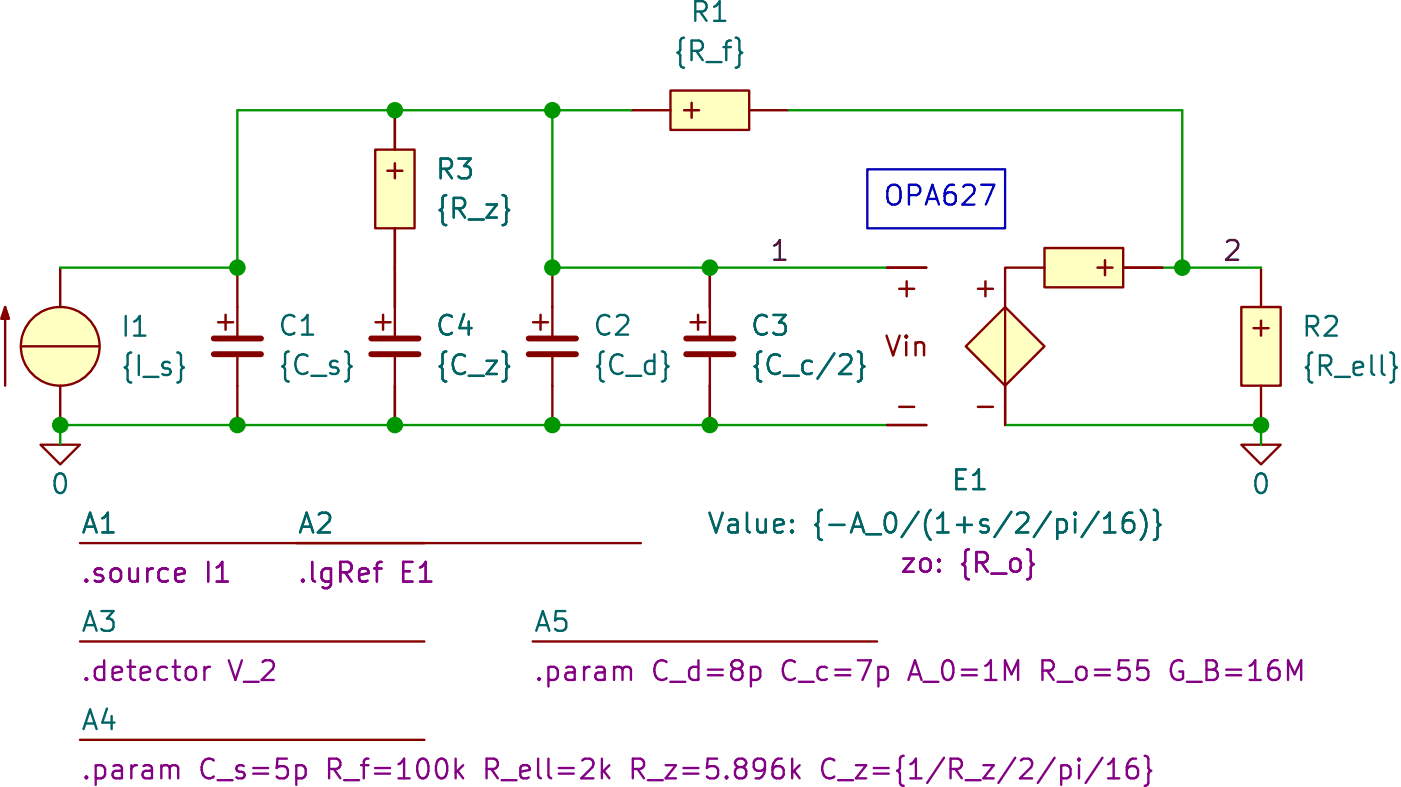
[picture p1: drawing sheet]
(kicad_sch
 (version 20231120)
 (generator "eeschema")
 (generator_version "8.0")
 (paper "A4")
 (title_block
  (title "transimpedancePZcancel"))
 (lib_symbols
  (symbol "SLiCAP:C"
   (pin_numbers hide)
   (pin_names
    (offset 1.016) hide) (exclude_from_sim no) (in_bom yes) (on_board yes)
   (property "Reference" "C?" (at 2.54 3.81 0) (effects (font (size 1.27 1.27)) (justify left)))
   (property "Value" "?" (at 2.54 1.27 0) (show_name) (effects (font (size 1.27 1.27)) (justify left)))
   (property "Footprint" "" (at 2.54 -1.27 0) (effects (font (size 1.27 1.27)) (hide yes)))
   (property "Datasheet" "" (at 2.54 -1.27 0) (effects (font (size 1.27 1.27)) (hide yes)))
   (property "Description" "Capacitor" (at 7.112 -6.096 0) (effects (font (size 1.27 1.27)) (hide yes)))
   (property "model" "C" (at 2.54 -3.81 0) (show_name) (effects (font (size 1.27 1.27)) (justify left) (hide yes)))
   (property "vinit" "0" (at 2.54 -1.27 0) (show_name) (effects (font (size 1.27 1.27)) (justify left)))
   (symbol "C_0_0"
    (text "+" (at -0.762 1.651 0) (effects (font (size 1.27 1.27)))))
   (symbol "C_0_1"
    (polyline (pts (xy -1.524 -0.508) (xy 1.524 -0.508)) (stroke (width 0.381) (type solid)) (fill (type none)))
    (polyline (pts (xy -1.524 0.508) (xy 1.524 0.508)) (stroke (width 0.381) (type solid)) (fill (type none)))
    (polyline (pts (xy 0 -2.54) (xy 0 -0.508)) (stroke (width 0) (type solid)) (fill (type none)))
    (polyline (pts (xy 0 2.54) (xy 0 0.508)) (stroke (width 0) (type solid)) (fill (type none))))
   (symbol "C_1_0"
    (pin passive line (at 0 5.08 270) (length 2.54) (name "1" (effects (font (size 1.27 1.27)))) (number "1" (effects (font (size 1.27 1.27)))))
    (pin passive line (at 0 -5.08 90) (length 2.54) (name "2" (effects (font (size 1.27 1.27)))) (number "2" (effects (font (size 1.27 1.27)))))))
  (symbol "SLiCAP:Command"
   (pin_numbers hide)
   (pin_names
    (offset 0) hide) (exclude_from_sim no) (in_bom yes) (on_board yes)
   (property "Reference" "A?" (at 0 1.27 0) (do_not_autoplace) (effects (font (size 1.27 1.27)) (justify left)))
   (property "Value" "" (at 0 -0.635 0) (effects (font (size 1.27 1.27)) (justify left) (hide yes)))
   (property "Footprint" "" (at 0 -1.27 0) (effects (font (size 1.27 1.27)) (justify left) (hide yes)))
   (property "Datasheet" "" (at 0 -1.27 0) (effects (font (size 1.27 1.27)) (justify left) (hide yes)))
   (property "Description" "SLiCAP command (.lib, .param, .model. subckt}" (at 23.114 -4.064 0) (effects (font (size 1.27 1.27)) (hide yes)))
   (property "command" "?" (at 0 -1.905 0) (do_not_autoplace) (effects (font (size 1.27 1.27)) (justify left)))
   (symbol "Command_0_1"
    (polyline (pts (xy 0 0) (xy 22.225 0)) (stroke (width 0) (type default)) (fill (type none)))))
  (symbol "SLiCAP:EZ"
   (pin_numbers hide)
   (pin_names
    (offset 0) hide) (exclude_from_sim no) (in_bom yes) (on_board yes)
   (property "Reference" "E?" (at 3.175 1.27 0) (effects (font (size 1.27 1.27)) (justify left)))
   (property "Value" "?" (at 3.175 -1.27 0) (show_name) (effects (font (size 1.27 1.27)) (justify left)))
   (property "Footprint" "" (at 0 -1.27 0) (effects (font (size 1.27 1.27)) (justify left) (hide yes)))
   (property "Datasheet" "" (at 0 -1.27 0) (effects (font (size 1.27 1.27)) (justify left) (hide yes)))
   (property "Description" "Voltage-controlled voltage source with output impedance" (at 31.75 -7.62 0) (effects (font (size 1.27 1.27)) (hide yes)))
   (property "model" "EZ" (at 3.175 -5.08 0) (show_name) (effects (font (size 1.27 1.27)) (justify left) (hide yes)))
   (property "zo" "?" (at 3.175 -3.175 0) (show_name) (effects (font (size 1.27 1.27)) (justify left)))
   (symbol "EZ_0_0"
    (text "+" (at -6.35 3.81 0) (effects (font (size 1.27 1.27))))
    (text "+" (at -1.27 3.81 0) (effects (font (size 1.27 1.27))))
    (text "+" (at 6.35 5.08 900) (effects (font (size 1.27 1.27))))
    (text "-" (at -6.35 -3.81 0) (effects (font (size 1.27 1.27))))
    (text "-" (at -1.27 -3.81 0) (effects (font (size 1.27 1.27)))))
   (symbol "EZ_0_1"
    (polyline (pts (xy 0 2.54) (xy 0 -2.54)) (stroke (width 0) (type solid)) (fill (type none)))
    (polyline (pts (xy 0 2.54) (xy 0 5.08) (xy 2.54 5.08)) (stroke (width 0) (type default)) (fill (type none))))
   (symbol "EZ_1_0"
    (pin power_out line (at 10.16 5.08 180) (length 2.54) (name "outP" (effects (font (size 1.27 1.27)))) (number "1" (effects (font (size 1.27 1.27)))))
    (pin power_out line (at 0 -5.08 90) (length 2.54) (name "outN" (effects (font (size 1.27 1.27)))) (number "2" (effects (font (size 1.27 1.27))))))
   (symbol "EZ_1_1"
    (polyline (pts (xy 0 2.54) (xy -2.54 0) (xy 0 -2.54) (xy 2.54 0) (xy 0 2.54)) (stroke (width 0) (type default)) (fill (type background)))
    (rectangle (start 2.54 6.35) (end 7.62 3.81) (stroke (width 0) (type solid)) (fill (type background)))
    (text "Vin" (at -6.35 0 0) (effects (font (size 1.27 1.27))))
    (pin input line (at -7.62 5.08 0) (length 2.54) (name "inp" (effects (font (size 1.27 1.27)))) (number "3" (effects (font (size 1.27 1.27)))))
    (pin input line (at -7.62 -5.08 0) (length 2.54) (name "inN" (effects (font (size 1.27 1.27)))) (number "4" (effects (font (size 1.27 1.27)))))))
  (symbol "SLiCAP:GND"
   (power)
   (pin_numbers hide)
   (pin_names
    (offset 0) hide) (exclude_from_sim no) (in_bom yes) (on_board yes)
   (property "Reference" "#0" (at 0 -5.08 0) (effects (font (size 1.27 1.27)) (hide yes)))
   (property "Value" "0" (at 0 -2.54 0) (do_not_autoplace) (effects (font (size 1.27 1.27))))
   (property "Footprint" "" (at 0 0 0) (effects (font (size 1.27 1.27)) (hide yes)))
   (property "Datasheet" "" (at 0 -10.16 0) (effects (font (size 1.27 1.27)) (hide yes)))
   (property "Description" "0V reference potential" (at 0 -7.62 0) (effects (font (size 1.27 1.27)) (hide yes)))
   (symbol "GND_0_1"
    (polyline (pts (xy -1.27 0) (xy 0 -1.27) (xy 1.27 0) (xy -1.27 0)) (stroke (width 0) (type default)) (fill (type none))))
   (symbol "GND_1_1"
    (pin power_in line (at 0 0 0) (length 0) (name "~" (effects (font (size 1.016 1.016)))) (number "1" (effects (font (size 1.016 1.016)))))))
  (symbol "SLiCAP:I"
   (pin_numbers hide)
   (pin_names
    (offset 0) hide) (exclude_from_sim no) (in_bom yes) (on_board yes)
   (property "Reference" "I?" (at 3.81 4.445 0) (effects (font (size 1.27 1.27)) (justify left)))
   (property "Value" "?" (at 3.81 2.54 0) (show_name) (effects (font (size 1.27 1.27)) (justify left)))
   (property "Footprint" "" (at 0 -1.27 0) (effects (font (size 1.27 1.27)) (justify left) (hide yes)))
   (property "Datasheet" "" (at 0 -1.27 0) (effects (font (size 1.27 1.27)) (justify left) (hide yes)))
   (property "Description" "Independent current source" (at 17.272 -7.366 0) (effects (font (size 1.27 1.27)) (hide yes)))
   (property "noise" "0" (at 3.81 -3.175 0) (show_name) (effects (font (size 1.27 1.27)) (justify left)))
   (property "dc" "0" (at 3.81 0.635 0) (show_name) (effects (font (size 1.27 1.27)) (justify left)))
   (property "dcvar" "0" (at 3.81 -1.27 0) (show_name) (effects (font (size 1.27 1.27)) (justify left)))
   (property "model" "I" (at 3.81 -5.08 0) (show_name) (effects (font (size 1.27 1.27)) (justify left) (hide yes)))
   (symbol "I_0_1"
    (polyline (pts (xy -3.556 2.54) (xy -3.556 -2.54)) (stroke (width 0) (type solid)) (fill (type none)))
    (polyline (pts (xy -2.54 0) (xy 2.54 0)) (stroke (width 0) (type solid)) (fill (type none)))
    (polyline (pts (xy -3.556 2.54) (xy -3.81 1.778) (xy -3.302 1.778) (xy -3.556 2.54)) (stroke (width 0) (type solid)) (fill (type outline))))
   (symbol "I_1_0"
    (circle (center 0 0) (radius 2.54) (stroke (width 0) (type solid)) (fill (type background)))
    (pin power_out line (at 0 -5.08 90) (length 2.54) (name "n" (effects (font (size 1.27 1.27)))) (number "1" (effects (font (size 1.27 1.27)))))
    (pin power_out line (at 0 5.08 270) (length 2.54) (name "p" (effects (font (size 1.27 1.27)))) (number "2" (effects (font (size 1.27 1.27)))))))
  (symbol "SLiCAP:R"
   (pin_numbers hide)
   (pin_names
    (offset 1.016) hide) (exclude_from_sim no) (in_bom yes) (on_board yes)
   (property "Reference" "R?" (at 1.905 3.81 0) (effects (font (size 1.27 1.27)) (justify left)))
   (property "Value" "?" (at 1.905 1.905 0) (show_name) (effects (font (size 1.27 1.27)) (justify left)))
   (property "Footprint" "" (at 0.635 -3.175 0) (effects (font (size 1.27 1.27)) (hide yes)))
   (property "Datasheet" "" (at 0.635 -3.175 0) (effects (font (size 1.27 1.27)) (hide yes)))
   (property "Description" "Resistor (cannot have zero resistance)" (at 21.082 -5.842 0) (effects (font (size 1.27 1.27)) (hide yes)))
   (property "model" "R" (at 1.905 -3.81 0) (show_name) (effects (font (size 1.27 1.27)) (justify left) (hide yes)))
   (property "noisetemp" "0" (at 1.905 0 0) (show_name) (effects (font (size 1.27 1.27)) (justify left)))
   (property "noiseflow" "0" (at 15.24 0 0) (show_name) (effects (font (size 1.27 1.27)) (justify left)))
   (property "dcvar" "0" (at 1.905 -1.905 0) (show_name) (effects (font (size 1.27 1.27)) (justify left)))
   (property "dcvarlot" "0" (at 15.24 -1.905 0) (show_name) (effects (font (size 1.27 1.27)) (justify left)))
   (symbol "R_0_0"
    (text "+" (at 0 1.27 0) (effects (font (size 1.27 1.27)))))
   (symbol "R_1_0"
    (pin passive line (at 0 5.08 270) (length 2.54) (name "1" (effects (font (size 1.27 1.27)))) (number "1" (effects (font (size 1.27 1.27)))))
    (pin passive line (at 0 -5.08 90) (length 2.54) (name "2" (effects (font (size 1.27 1.27)))) (number "2" (effects (font (size 1.27 1.27))))))
   (symbol "R_1_1"
    (rectangle (start -1.27 2.54) (end 1.27 -2.54) (stroke (width 0) (type solid)) (fill (type background))))))
 (junction
  (at 101.6 49.53)
  (diameter 0)
  (color 0 0 0 0))
 (junction
  (at 137.16 49.53)
  (diameter 0)
  (color 0 0 0 0))
 (junction
  (at 59.69 49.53)
  (diameter 0)
  (color 0 0 0 0))
 (junction
  (at 91.44 49.53)
  (diameter 0)
  (color 0 0 0 0))
 (junction
  (at 81.28 29.21)
  (diameter 0)
  (color 0 0 0 0))
 (junction
  (at 91.44 39.37)
  (diameter 0)
  (color 0 0 0 0))
 (junction
  (at 132.08 39.37)
  (diameter 0)
  (color 0 0 0 0))
 (junction
  (at 71.12 39.37)
  (diameter 0)
  (color 0 0 0 0))
 (junction
  (at 91.44 29.21)
  (diameter 0)
  (color 0 0 0 0))
 (junction
  (at 81.28 49.53)
  (diameter 0)
  (color 0 0 0 0))
 (junction
  (at 71.12 49.53)
  (diameter 0)
  (color 0 0 0 0))
 (junction
  (at 101.6 39.37)
  (diameter 0)
  (color 0 0 0 0))
 (wire
  (pts (xy 59.69 49.53) (xy 71.12 49.53))
  (stroke (width 0) (type default)))
 (wire
  (pts (xy 71.12 49.53) (xy 81.28 49.53))
  (stroke (width 0) (type default)))
 (wire
  (pts (xy 120.65 49.53) (xy 137.16 49.53))
  (stroke (width 0) (type default)))
 (wire
  (pts (xy 71.12 39.37) (xy 71.12 29.21))
  (stroke (width 0) (type default)))
 (wire
  (pts (xy 91.44 29.21) (xy 91.44 39.37))
  (stroke (width 0) (type default)))
 (wire
  (pts (xy 91.44 39.37) (xy 101.6 39.37))
  (stroke (width 0) (type default)))
 (wire
  (pts (xy 96.52 29.21) (xy 91.44 29.21))
  (stroke (width 0) (type default)))
 (wire
  (pts (xy 101.6 39.37) (xy 113.03 39.37))
  (stroke (width 0) (type default)))
 (wire
  (pts (xy 81.28 29.21) (xy 91.44 29.21))
  (stroke (width 0) (type default)))
 (wire
  (pts (xy 132.08 29.21) (xy 132.08 39.37))
  (stroke (width 0) (type default)))
 (wire
  (pts (xy 91.44 49.53) (xy 101.6 49.53))
  (stroke (width 0) (type default)))
 (wire
  (pts (xy 71.12 29.21) (xy 81.28 29.21))
  (stroke (width 0) (type default)))
 (wire
  (pts (xy 106.68 29.21) (xy 132.08 29.21))
  (stroke (width 0) (type default)))
 (wire
  (pts (xy 137.16 49.53) (xy 137.16 50.8))
  (stroke (width 0) (type default)))
 (wire
  (pts (xy 132.08 39.37) (xy 130.81 39.37))
  (stroke (width 0) (type default)))
 (wire
  (pts (xy 59.69 39.37) (xy 71.12 39.37))
  (stroke (width 0) (type default)))
 (wire
  (pts (xy 81.28 49.53) (xy 91.44 49.53))
  (stroke (width 0) (type default)))
 (wire
  (pts (xy 59.69 50.8) (xy 59.69 49.53))
  (stroke (width 0) (type default)))
 (wire
  (pts (xy 137.16 39.37) (xy 132.08 39.37))
  (stroke (width 0) (type default)))
 (wire
  (pts (xy 101.6 49.53) (xy 113.03 49.53))
  (stroke (width 0) (type default)))
 (text_box "OPA627"
  (exclude_from_sim no)
  (at 111.76 33.02 0)
  (size 8.89 3.81)
  (stroke (width 0) (type default))
  (fill (type none))
  (effects (font (size 1.27 1.27)) (justify left top)))
 (label "1"
  (at 105.41 39.37 0)
  (fields_autoplaced yes)
  (effects (font (size 1.27 1.27)) (justify left bottom)))
 (label "2"
  (at 134.62 39.37 0)
  (fields_autoplaced yes)
  (effects (font (size 1.27 1.27)) (justify left bottom)))
 (symbol
  (lib_id "SLiCAP:R")
  (at 137.16 44.45 0)
  (unit 1)
  (exclude_from_sim no)
  (in_bom yes)
  (on_board yes)
  (dnp no)
  (fields_autoplaced yes)
  (property "Reference" "R2" (at 139.7 43.1799 0) (effects (font (size 1.27 1.27)) (justify left)))
  (property "Value" "{R_ell}" (at 139.7 45.7199 0) (effects (font (size 1.27 1.27)) (justify left)))
  (property "Footprint" "" (at 137.795 47.625 0) (effects (font (size 1.27 1.27)) (hide yes)))
  (property "Datasheet" "" (at 137.795 47.625 0) (effects (font (size 1.27 1.27)) (hide yes)))
  (property "Description" "Resistor (cannot have zero resistance)" (at 158.242 50.292 0) (effects (font (size 1.27 1.27)) (hide yes)))
  (property "model" "R" (at 139.065 48.26 0) (show_name yes) (effects (font (size 1.27 1.27)) (justify left) (hide yes)))
  (property "noisetemp" "0" (at 139.7 43.1799 0) (show_name yes) (effects (font (size 1.27 1.27)) (justify left) (hide yes)))
  (property "noiseflow" "0" (at 139.7 45.7199 0) (show_name yes) (effects (font (size 1.27 1.27)) (justify left) (hide yes)))
  (property "dcvar" "0" (at 139.7 48.2599 0) (show_name yes) (effects (font (size 1.27 1.27)) (justify left) (hide yes)))
  (property "dcvarlot" "0" (at 139.7 50.7999 0) (show_name yes) (effects (font (size 1.27 1.27)) (justify left) (hide yes)))
  (pin "1")
  (pin "2"))
 (symbol
  (lib_id "SLiCAP:R")
  (at 101.6 29.21 90)
  (unit 1)
  (exclude_from_sim no)
  (in_bom yes)
  (on_board yes)
  (dnp no)
  (fields_autoplaced yes)
  (property "Reference" "R1" (at 101.6 22.86 90) (effects (font (size 1.27 1.27))))
  (property "Value" "{R_f}" (at 101.6 25.4 90) (effects (font (size 1.27 1.27))))
  (property "Footprint" "" (at 104.775 28.575 0) (effects (font (size 1.27 1.27)) (hide yes)))
  (property "Datasheet" "" (at 104.775 28.575 0) (effects (font (size 1.27 1.27)) (hide yes)))
  (property "Description" "Resistor (cannot have zero resistance)" (at 107.442 8.128 0) (effects (font (size 1.27 1.27)) (hide yes)))
  (property "model" "R" (at 105.41 27.305 0) (show_name yes) (effects (font (size 1.27 1.27)) (justify left) (hide yes)))
  (property "noisetemp" "0" (at 100.3299 26.67 0) (show_name yes) (effects (font (size 1.27 1.27)) (justify left) (hide yes)))
  (property "noiseflow" "0" (at 102.8699 26.67 0) (show_name yes) (effects (font (size 1.27 1.27)) (justify left) (hide yes)))
  (property "dcvar" "0" (at 105.4099 26.67 0) (show_name yes) (effects (font (size 1.27 1.27)) (justify left) (hide yes)))
  (property "dcvarlot" "0" (at 107.9499 26.67 0) (show_name yes) (effects (font (size 1.27 1.27)) (justify left) (hide yes)))
  (pin "1")
  (pin "2"))
 (symbol
  (lib_id "SLiCAP:C")
  (at 101.6 44.45 0)
  (unit 1)
  (exclude_from_sim no)
  (in_bom yes)
  (on_board yes)
  (dnp no)
  (fields_autoplaced yes)
  (property "Reference" "C3" (at 104.14 43.1136 0) (effects (font (size 1.27 1.27)) (justify left)))
  (property "Value" "{C_c/2}" (at 104.14 45.6536 0) (effects (font (size 1.27 1.27)) (justify left)))
  (property "Footprint" "" (at 104.14 45.72 0) (effects (font (size 1.27 1.27)) (hide yes)))
  (property "Datasheet" "" (at 104.14 45.72 0) (effects (font (size 1.27 1.27)) (hide yes)))
  (property "Description" "Capacitor" (at 108.712 50.546 0) (effects (font (size 1.27 1.27)) (hide yes)))
  (property "model" "C" (at 104.14 48.26 0) (show_name yes) (effects (font (size 1.27 1.27)) (justify left) (hide yes)))
  (property "vinit" "0" (at 104.14 46.9236 0) (show_name yes) (effects (font (size 1.27 1.27)) (justify left) (hide yes)))
  (pin "1")
  (pin "2"))
 (symbol
  (lib_id "SLiCAP:C")
  (at 91.44 44.45 0)
  (unit 1)
  (exclude_from_sim no)
  (in_bom yes)
  (on_board yes)
  (dnp no)
  (fields_autoplaced yes)
  (property "Reference" "C2" (at 93.98 43.1136 0) (effects (font (size 1.27 1.27)) (justify left)))
  (property "Value" "{C_d}" (at 93.98 45.6536 0) (effects (font (size 1.27 1.27)) (justify left)))
  (property "Footprint" "" (at 93.98 45.72 0) (effects (font (size 1.27 1.27)) (hide yes)))
  (property "Datasheet" "" (at 93.98 45.72 0) (effects (font (size 1.27 1.27)) (hide yes)))
  (property "Description" "Capacitor" (at 98.552 50.546 0) (effects (font (size 1.27 1.27)) (hide yes)))
  (property "model" "C" (at 93.98 48.26 0) (show_name yes) (effects (font (size 1.27 1.27)) (justify left) (hide yes)))
  (property "vinit" "0" (at 93.98 46.9236 0) (show_name yes) (effects (font (size 1.27 1.27)) (justify left) (hide yes)))
  (pin "1")
  (pin "2"))
 (symbol
  (lib_id "SLiCAP:Command")
  (at 60.96 63.5 0)
  (unit 1)
  (exclude_from_sim no)
  (in_bom yes)
  (on_board yes)
  (dnp no)
  (property "Reference" "A3" (at 60.96 62.23 0) (do_not_autoplace yes) (effects (font (size 1.27 1.27)) (justify left)))
  (property "Value" "~" (at 60.96 64.135 0) (effects (font (size 1.27 1.27)) (justify left) (hide yes)))
  (property "Footprint" "" (at 60.96 64.77 0) (effects (font (size 1.27 1.27)) (justify left) (hide yes)))
  (property "Datasheet" "" (at 60.96 64.77 0) (effects (font (size 1.27 1.27)) (justify left) (hide yes)))
  (property "Description" "SLiCAP command (.lib, .param, .model. subckt}" (at 84.074 67.564 0) (effects (font (size 1.27 1.27)) (hide yes)))
  (property "command" ".detector V_2" (at 60.96 65.405 0) (do_not_autoplace yes) (effects (font (size 1.27 1.27)) (justify left))))
 (symbol
  (lib_id "SLiCAP:C")
  (at 81.28 44.45 0)
  (unit 1)
  (exclude_from_sim no)
  (in_bom yes)
  (on_board yes)
  (dnp no)
  (fields_autoplaced yes)
  (property "Reference" "C4" (at 83.82 43.1136 0) (effects (font (size 1.27 1.27)) (justify left)))
  (property "Value" "{C_z}" (at 83.82 45.6536 0) (effects (font (size 1.27 1.27)) (justify left)))
  (property "Footprint" "" (at 83.82 45.72 0) (effects (font (size 1.27 1.27)) (hide yes)))
  (property "Datasheet" "" (at 83.82 45.72 0) (effects (font (size 1.27 1.27)) (hide yes)))
  (property "Description" "Capacitor" (at 88.392 50.546 0) (effects (font (size 1.27 1.27)) (hide yes)))
  (property "model" "C" (at 83.82 48.26 0) (show_name yes) (effects (font (size 1.27 1.27)) (justify left) (hide yes)))
  (property "vinit" "0" (at 83.82 46.9236 0) (show_name yes) (effects (font (size 1.27 1.27)) (justify left) (hide yes)))
  (pin "1")
  (pin "2"))
 (symbol
  (lib_id "SLiCAP:I")
  (at 59.69 44.45 0)
  (unit 1)
  (exclude_from_sim no)
  (in_bom yes)
  (on_board yes)
  (dnp no)
  (fields_autoplaced yes)
  (property "Reference" "I1" (at 63.5 43.1799 0) (effects (font (size 1.27 1.27)) (justify left)))
  (property "Value" "{I_s}" (at 63.5 45.7199 0) (effects (font (size 1.27 1.27)) (justify left)))
  (property "Footprint" "" (at 59.69 45.72 0) (effects (font (size 1.27 1.27)) (justify left) (hide yes)))
  (property "Datasheet" "" (at 59.69 45.72 0) (effects (font (size 1.27 1.27)) (justify left) (hide yes)))
  (property "Description" "Independent current source" (at 76.962 51.816 0) (effects (font (size 1.27 1.27)) (hide yes)))
  (property "noise" "0" (at 63.5 44.4499 0) (show_name yes) (effects (font (size 1.27 1.27)) (justify left) (hide yes)))
  (property "dc" "0" (at 63.5 46.9899 0) (show_name yes) (effects (font (size 1.27 1.27)) (justify left) (hide yes)))
  (property "dcvar" "0" (at 63.5 49.5299 0) (show_name yes) (effects (font (size 1.27 1.27)) (justify left) (hide yes)))
  (property "model" "I" (at 63.5 49.53 0) (show_name yes) (effects (font (size 1.27 1.27)) (justify left) (hide yes)))
  (pin "2")
  (pin "1"))
 (symbol
  (lib_id "SLiCAP:GND")
  (at 137.16 50.8 0)
  (unit 1)
  (exclude_from_sim no)
  (in_bom yes)
  (on_board yes)
  (dnp no)
  (fields_autoplaced yes)
  (property "Reference" "#02" (at 137.16 55.88 0) (effects (font (size 1.27 1.27)) (hide yes)))
  (property "Value" "0" (at 137.16 53.34 0) (do_not_autoplace yes) (effects (font (size 1.27 1.27))))
  (property "Footprint" "" (at 137.16 50.8 0) (effects (font (size 1.27 1.27)) (hide yes)))
  (property "Datasheet" "" (at 137.16 60.96 0) (effects (font (size 1.27 1.27)) (hide yes)))
  (property "Description" "0V reference potential" (at 137.16 58.42 0) (effects (font (size 1.27 1.27)) (hide yes)))
  (pin "1"))
 (symbol
  (lib_id "SLiCAP:C")
  (at 71.12 44.45 0)
  (unit 1)
  (exclude_from_sim no)
  (in_bom yes)
  (on_board yes)
  (dnp no)
  (fields_autoplaced yes)
  (property "Reference" "C1" (at 73.66 43.1136 0) (effects (font (size 1.27 1.27)) (justify left)))
  (property "Value" "{C_s}" (at 73.66 45.6536 0) (effects (font (size 1.27 1.27)) (justify left)))
  (property "Footprint" "" (at 73.66 45.72 0) (effects (font (size 1.27 1.27)) (hide yes)))
  (property "Datasheet" "" (at 73.66 45.72 0) (effects (font (size 1.27 1.27)) (hide yes)))
  (property "Description" "Capacitor" (at 78.232 50.546 0) (effects (font (size 1.27 1.27)) (hide yes)))
  (property "model" "C" (at 73.66 48.26 0) (show_name yes) (effects (font (size 1.27 1.27)) (justify left) (hide yes)))
  (property "vinit" "0" (at 73.66 46.9236 0) (show_name yes) (effects (font (size 1.27 1.27)) (justify left) (hide yes)))
  (pin "1")
  (pin "2"))
 (symbol
  (lib_id "SLiCAP:R")
  (at 81.28 34.29 0)
  (unit 1)
  (exclude_from_sim no)
  (in_bom yes)
  (on_board yes)
  (dnp no)
  (fields_autoplaced yes)
  (property "Reference" "R3" (at 83.82 33.0199 0) (effects (font (size 1.27 1.27)) (justify left)))
  (property "Value" "{R_z}" (at 83.82 35.5599 0) (effects (font (size 1.27 1.27)) (justify left)))
  (property "Footprint" "" (at 81.915 37.465 0) (effects (font (size 1.27 1.27)) (hide yes)))
  (property "Datasheet" "" (at 81.915 37.465 0) (effects (font (size 1.27 1.27)) (hide yes)))
  (property "Description" "Resistor (cannot have zero resistance)" (at 102.362 40.132 0) (effects (font (size 1.27 1.27)) (hide yes)))
  (property "model" "r" (at 83.185 38.1 0) (show_name yes) (effects (font (size 1.27 1.27)) (justify left) (hide yes)))
  (property "noisetemp" "0" (at 83.82 33.0199 0) (show_name yes) (effects (font (size 1.27 1.27)) (justify left) (hide yes)))
  (property "noiseflow" "0" (at 83.82 35.5599 0) (show_name yes) (effects (font (size 1.27 1.27)) (justify left) (hide yes)))
  (property "dcvar" "0" (at 83.82 38.0999 0) (show_name yes) (effects (font (size 1.27 1.27)) (justify left) (hide yes)))
  (property "dcvarlot" "0" (at 83.82 40.6399 0) (show_name yes) (effects (font (size 1.27 1.27)) (justify left) (hide yes)))
  (pin "2")
  (pin "1"))
 (symbol
  (lib_id "SLiCAP:Command")
  (at 74.93 57.15 0)
  (unit 1)
  (exclude_from_sim no)
  (in_bom yes)
  (on_board yes)
  (dnp no)
  (property "Reference" "A2" (at 74.93 55.88 0) (do_not_autoplace yes) (effects (font (size 1.27 1.27)) (justify left)))
  (property "Value" "~" (at 74.93 57.785 0) (effects (font (size 1.27 1.27)) (justify left) (hide yes)))
  (property "Footprint" "" (at 74.93 58.42 0) (effects (font (size 1.27 1.27)) (justify left) (hide yes)))
  (property "Datasheet" "" (at 74.93 58.42 0) (effects (font (size 1.27 1.27)) (justify left) (hide yes)))
  (property "Description" "SLiCAP command (.lib, .param, .model. subckt}" (at 98.044 61.214 0) (effects (font (size 1.27 1.27)) (hide yes)))
  (property "command" ".lgRef E1" (at 74.93 59.055 0) (do_not_autoplace yes) (effects (font (size 1.27 1.27)) (justify left))))
 (symbol
  (lib_id "SLiCAP:GND")
  (at 59.69 50.8 0)
  (unit 1)
  (exclude_from_sim no)
  (in_bom yes)
  (on_board yes)
  (dnp no)
  (fields_autoplaced yes)
  (property "Reference" "#01" (at 59.69 55.88 0) (effects (font (size 1.27 1.27)) (hide yes)))
  (property "Value" "0" (at 59.69 53.34 0) (do_not_autoplace yes) (effects (font (size 1.27 1.27))))
  (property "Footprint" "" (at 59.69 50.8 0) (effects (font (size 1.27 1.27)) (hide yes)))
  (property "Datasheet" "" (at 59.69 60.96 0) (effects (font (size 1.27 1.27)) (hide yes)))
  (property "Description" "0V reference potential" (at 59.69 58.42 0) (effects (font (size 1.27 1.27)) (hide yes)))
  (pin "1"))
 (symbol
  (lib_id "SLiCAP:EZ")
  (at 120.65 44.45 0)
  (unit 1)
  (exclude_from_sim no)
  (in_bom yes)
  (on_board yes)
  (dnp no)
  (property "Reference" "E1" (at 117.094 53.086 0) (effects (font (size 1.27 1.27)) (justify left)))
  (property "Value" "{-A_0/(1+s/2/pi/16)}" (at 101.346 55.88 0) (show_name yes) (effects (font (size 1.27 1.27)) (justify left)))
  (property "Footprint" "" (at 120.65 45.72 0) (effects (font (size 1.27 1.27)) (justify left) (hide yes)))
  (property "Datasheet" "" (at 120.65 45.72 0) (effects (font (size 1.27 1.27)) (justify left) (hide yes)))
  (property "Description" "Voltage-controlled voltage source with output impedance" (at 152.4 52.07 0) (effects (font (size 1.27 1.27)) (hide yes)))
  (property "model" "EZ" (at 123.825 49.53 0) (show_name yes) (effects (font (size 1.27 1.27)) (justify left) (hide yes)))
  (property "zo" "{R_o}" (at 113.792 58.42 0) (show_name yes) (effects (font (size 1.27 1.27)) (justify left)))
  (pin "4")
  (pin "3")
  (pin "1")
  (pin "2"))
 (symbol
  (lib_id "SLiCAP:Command")
  (at 90.17 63.5 0)
  (unit 1)
  (exclude_from_sim no)
  (in_bom yes)
  (on_board yes)
  (dnp no)
  (property "Reference" "A5" (at 90.17 62.23 0) (do_not_autoplace yes) (effects (font (size 1.27 1.27)) (justify left)))
  (property "Value" "~" (at 90.17 64.135 0) (effects (font (size 1.27 1.27)) (justify left) (hide yes)))
  (property "Footprint" "" (at 90.17 64.77 0) (effects (font (size 1.27 1.27)) (justify left) (hide yes)))
  (property "Datasheet" "" (at 90.17 64.77 0) (effects (font (size 1.27 1.27)) (justify left) (hide yes)))
  (property "Description" "SLiCAP command (.lib, .param, .model. subckt}" (at 113.284 67.564 0) (effects (font (size 1.27 1.27)) (hide yes)))
  (property "command" ".param C_d=8p C_c=7p A_0=1M R_o=55 G_B=16M" (at 90.17 65.405 0) (do_not_autoplace yes) (effects (font (size 1.27 1.27)) (justify left))))
 (symbol
  (lib_id "SLiCAP:Command")
  (at 60.96 57.15 0)
  (unit 1)
  (exclude_from_sim no)
  (in_bom yes)
  (on_board yes)
  (dnp no)
  (property "Reference" "A1" (at 60.96 55.88 0) (do_not_autoplace yes) (effects (font (size 1.27 1.27)) (justify left)))
  (property "Value" "~" (at 60.96 57.785 0) (effects (font (size 1.27 1.27)) (justify left) (hide yes)))
  (property "Footprint" "" (at 60.96 58.42 0) (effects (font (size 1.27 1.27)) (justify left) (hide yes)))
  (property "Datasheet" "" (at 60.96 58.42 0) (effects (font (size 1.27 1.27)) (justify left) (hide yes)))
  (property "Description" "SLiCAP command (.lib, .param, .model. subckt}" (at 84.074 61.214 0) (effects (font (size 1.27 1.27)) (hide yes)))
  (property "command" ".source I1" (at 60.96 59.055 0) (do_not_autoplace yes) (effects (font (size 1.27 1.27)) (justify left))))
 (symbol
  (lib_id "SLiCAP:Command")
  (at 60.96 69.85 0)
  (unit 1)
  (exclude_from_sim no)
  (in_bom yes)
  (on_board yes)
  (dnp no)
  (property "Reference" "A4" (at 60.96 68.58 0) (do_not_autoplace yes) (effects (font (size 1.27 1.27)) (justify left)))
  (property "Value" "~" (at 60.96 70.485 0) (effects (font (size 1.27 1.27)) (justify left) (hide yes)))
  (property "Footprint" "" (at 60.96 71.12 0) (effects (font (size 1.27 1.27)) (justify left) (hide yes)))
  (property "Datasheet" "" (at 60.96 71.12 0) (effects (font (size 1.27 1.27)) (justify left) (hide yes)))
  (property "Description" "SLiCAP command (.lib, .param, .model. subckt}" (at 84.074 73.914 0) (effects (font (size 1.27 1.27)) (hide yes)))
  (property "command" ".param C_s=5p R_f=100k R_ell=2k R_z=5.896k C_z={1/R_z/2/pi/16}" (at 60.96 71.755 0) (do_not_autoplace yes) (effects (font (size 1.27 1.27)) (justify left))))
 (sheet_instances
  (path ""
   (page "1"))))
